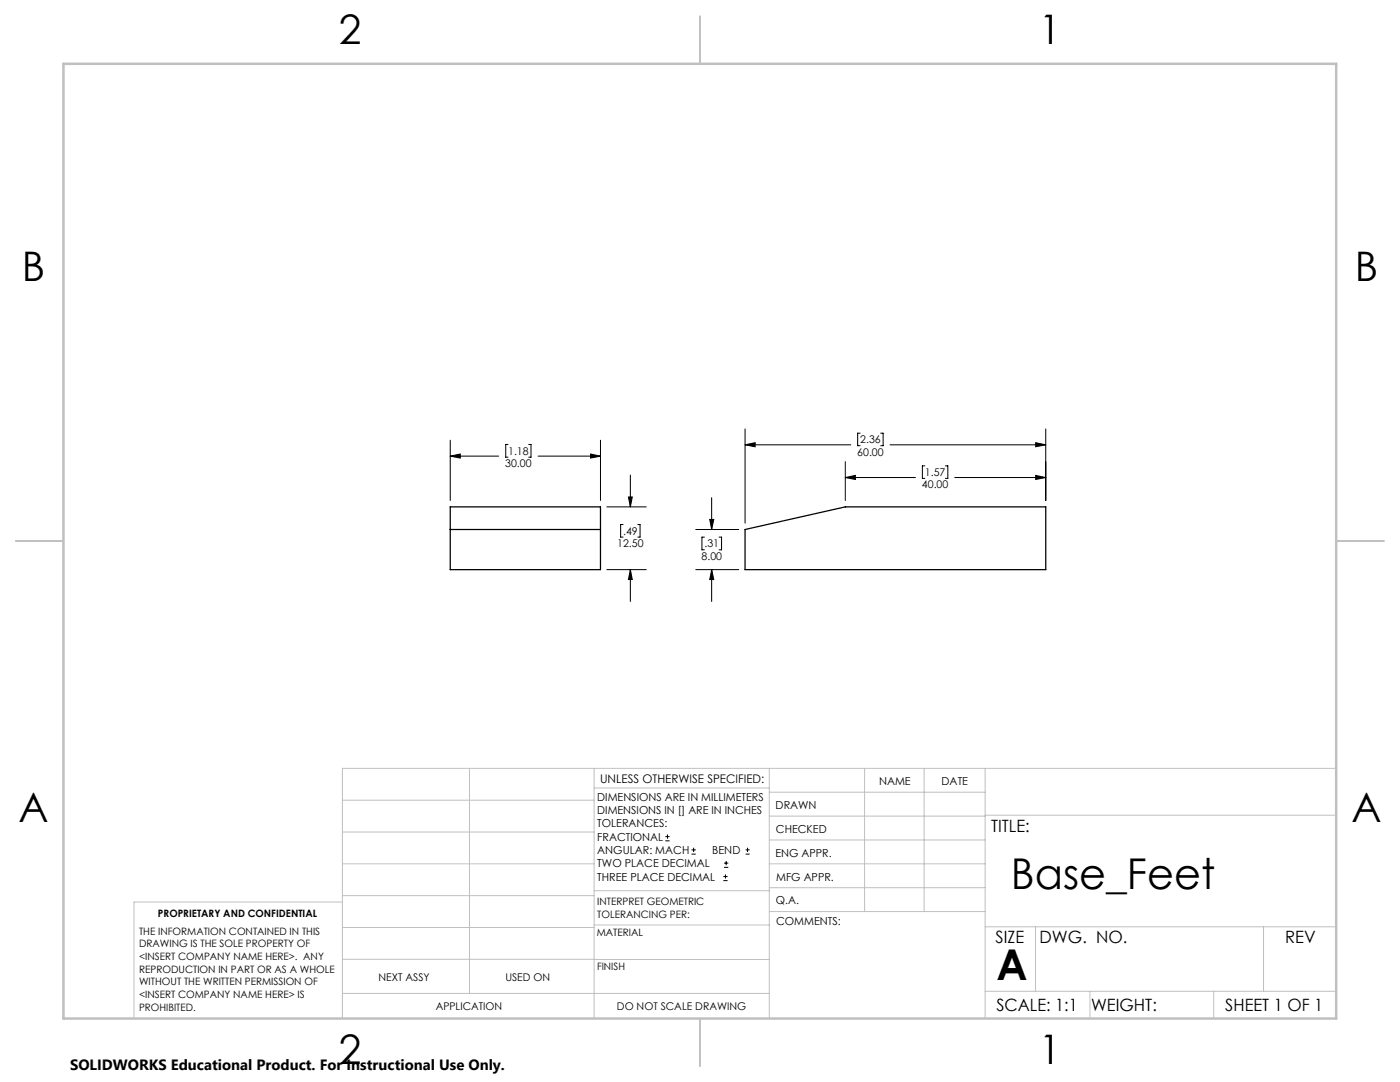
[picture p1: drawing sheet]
<svg xmlns="http://www.w3.org/2000/svg" width="279mm" height="216mm" viewBox="0 0 279 216" stroke-linecap="round" stroke-linejoin="round" font-family="sans-serif">
<path d="M89.9 105.7h29.9M89.9 101.1h29.9v12.6h-29.9zM148.7 105.7l20-4.6h40v12.6h-60z" fill="none" stroke="#000" stroke-width=".25"/>
<g fill="none" stroke="#000" stroke-width=".2">
<path d="M89.9 91l2-.4v.8zM89.9 87.8v12.1M89.9 91h9.6M101.4 88.7h-.5v2.5h.5M105.5 88.7h.5v2.5h-.5M107.4 91h12.4M117.9 90.6l1.9 .4-1.9 .4zM119.8 87.8v12.1M125.4 99.2h.8l-.4 1.9zM125.8 94.8v6.3M142 99.3v6.4M148.7 88.8l2-.5v.8z"/>
<path d="M148.7 85.6v18.8M148.7 88.8h21.1M168.7 95.3l2-.4v.8zM168.7 92.1v7.8M168.7 95.3h14M171.7 86.4h-.5v2.5h.5M175.8 86.4h.4v2.5h-.4M177.6 88.8h31.1M184.6 93h-.5v2.5h.5M188.7 93h.5v2.5h-.5M190.5 95.3h18.2M206.7 88.3l2 .5-2 .3z"/>
<path d="M206.7 94.9l2 .4-2 .4zM208.7 85.6v14.3M121.1 101.1h7.9M121.1 113.7h7.9M124.4 104.7h-.5v2.5h.5M125.8 113.7l.4 1.9h-.8zM125.8 113.7v6.3M127.3 104.7h.4v2.5h-.4M138.9 113.7h8.5M138.9 105.7h8.5M140.6 107.2h-.5v2.5h.5M141.6 103.6h.9l-.5 2.1z"/>
<path d="M142 113.7l.5 1.9h-.9zM142 113.7v6.3M143.5 107.2h.5v2.5h-.5M132.8 167.8h.8M132.8 166.9h.8M133.2 166.5v.9M138 170.4h.9M138 169.6h.9M138.4 169.2v.8M144.4 175.7h.8M144.4 174.9h.8M144.5 173.1h.8"/>
<path d="M144.5 172.2h.8M144.8 174.5v.8M144.9 171.8v.8M148.8 170.4h.8M148.8 169.6h.8M149.2 169.2v.8"/>
</g>
<g fill="none" stroke="#c0c0c0" stroke-width=".2">
<path d="M68.3 159.7h50.3M93.7 153.3v44.9M118.6 153.3v49.9M118.6 157.2h34.9M153.5 153.3v49.9M153.5 158.1h43.1M172.5 153.3v28.6M184.4 153.3v28.6M196.6 153.3v49.9M266.7 153.3h-198.4v49.9M68.3 178.7h50.3M68.3 172.4h50.3"/>
<path d="M68.3 166h50.3M68.3 180h-41.6v23.2M118.6 177.7h35M153.5 167.6h43.1M153.5 162.8h43.1M153.5 172.4h43.1M153.5 177.1h43.1M196.6 162.7h70.1M68.3 198.2h85.2M68.3 191.4l85.2 .1M68.3 185.1h50.3M118.6 184.6h35"/>
<path d="M153.6 181.9h43M196.6 197.8h70.1M196.6 184.9h70.1M206.7 184.9v12.9M217.5 197.8v5.4M242.2 197.8v5.4M252.2 184.9v12.9"/>
</g>
<path d="M139.7 3.2v9.5M3.1 107.9h9.6M266.7 107.9h9.5M139.7 203.2v9.6" fill="none" stroke="#c0c0c0" stroke-width=".25"/>
<path d="M12.7 12.7h254v190.5h-254z" fill="none" stroke="#c0c0c0" stroke-width=".5"/>
<path d="M117.9 90.6l1.9 .4-1.9 .4zM89.9 91l2-.4v.8zM125.4 99.2h.8l-.4 1.9zM125.8 113.7l.4 1.9h-.8zM206.7 88.3l2 .5-2 .3zM148.7 88.8l2-.5v.8zM206.7 94.9l2 .4-2 .4zM168.7 95.3l2-.4v.8zM141.6 103.6h.9l-.5 2.1zM142 113.7l.5 1.9h-.9z" fill="#000"/>
<g font-size="8.5">
<text x="201.7" y="177.4">Base_Feet</text>
<text x="198.9" y="195.5">A</text>
</g>
<g font-size="8.1">
<text x="67.6" y="8.9">2</text>
<text x="207.3" y="8.9">1</text>
<text x="4.4" y="56.1">B</text>
<text x="270.4" y="56.1">B</text>
<text x="3.7" y="164.1">A</text>
<text x="269.7" y="164.1">A</text>
<text x="67.6" y="212.4">2</text>
<text x="207.3" y="212.4">1</text>
</g>
<g font-size="3.4">
<text x="197.8" y="166">TITLE:</text>
<text x="198.7" y="188.1">SIZE</text>
<text x="207.5" y="188.1">DWG. NO.</text>
<text x="256.5" y="188.2">REV</text>
<text x="198.8" y="201.7">SCALE: 1:1</text>
<text x="217.7" y="201.8">WEIGHT:</text>
<text x="244.5" y="201.7">SHEET 1 OF 1</text>
</g>
<text font-size="3" x="14" y="213.5">SOLIDWORKS Educational Product. For Instructional Use Only.</text>
<text font-size="2.4" x="119.8" y="156.2">UNLESS OTHERWISE SPECIFIED:</text>
<g font-size="2.2">
<text x="119.2" y="159.8">DIMENSIONS ARE IN MILLIMETERS</text>
<text x="154.8" y="161.4">DRAWN</text>
<text x="175.4" y="156.6">NAME</text>
<text x="187.9" y="156.7">DATE</text>
<text x="119.2" y="162.4">DIMENSIONS IN [] ARE IN INCHES</text>
<text x="119.2" y="165.1">TOLERANCES:</text>
<text x="119.2" y="167.8">FRACTIONAL</text>
<text x="154.9" y="166.3">CHECKED</text>
<text x="119.2" y="170.4">ANGULAR: MACH</text>
<text x="119.2" y="173.1">TWO PLACE DECIMAL</text>
<text x="142.2" y="170.4">BEND</text>
<text x="154.8" y="170.9">ENG APPR.</text>
<text x="119.2" y="175.7">THREE PLACE DECIMAL</text>
<text x="154.9" y="175.7">MFG APPR.</text>
<text x="154.9" y="180.4">Q.A.</text>
<text x="154.9" y="184.6">COMMENTS:</text>
</g>
<g font-size="2.1">
<text x="171.7" y="88.5">2.36</text>
<text x="100.8" y="93.2">30.00</text>
<text x="101.4" y="90.7">1.18</text>
<text x="171.1" y="90.9">60.00</text>
<text x="184.6" y="95">1.57</text>
<text x="184" y="97.4">40.00</text>
<text x="124.4" y="106.7">.49</text>
<text x="123.2" y="109.1">12.50</text>
<text x="140" y="111.7">8.00</text>
<text x="140.6" y="109.2">.31</text>
<text x="75.5" y="195.7">NEXT ASSY</text>
<text x="100.9" y="195.7">USED ON</text>
<text x="86.9" y="201.5">APPLICATION</text>
<text x="123.1" y="201.6">DO NOT SCALE DRAWING</text>
</g>
<g font-size="2">
<text x="31.5" y="182.9">PROPRIETARY AND CONFIDENTIAL</text>
<text x="119.2" y="180.6">INTERPRET GEOMETRIC</text>
<text x="119.2" y="183.1">TOLERANCING PER:</text>
<text x="27.8" y="186.5">THE INFORMATION CONTAINED IN THIS</text>
<text x="27.8" y="189">DRAWING IS THE SOLE PROPERTY OF</text>
<text x="27.8" y="191.6">&lt;INSERT COMPANY NAME HERE&gt;. ANY</text>
<text x="119.1" y="186.7">MATERIAL</text>
<text x="27.8" y="194.1">REPRODUCTION IN PART OR AS A WHOLE</text>
<text x="27.8" y="196.6">WITHOUT THE WRITTEN PERMISSION OF</text>
<text x="119.1" y="193.5">FINISH</text>
<text x="27.8" y="199.1">&lt;INSERT COMPANY NAME HERE&gt; IS</text>
<text x="27.8" y="201.7">PROHIBITED.</text>
</g>
</svg>
